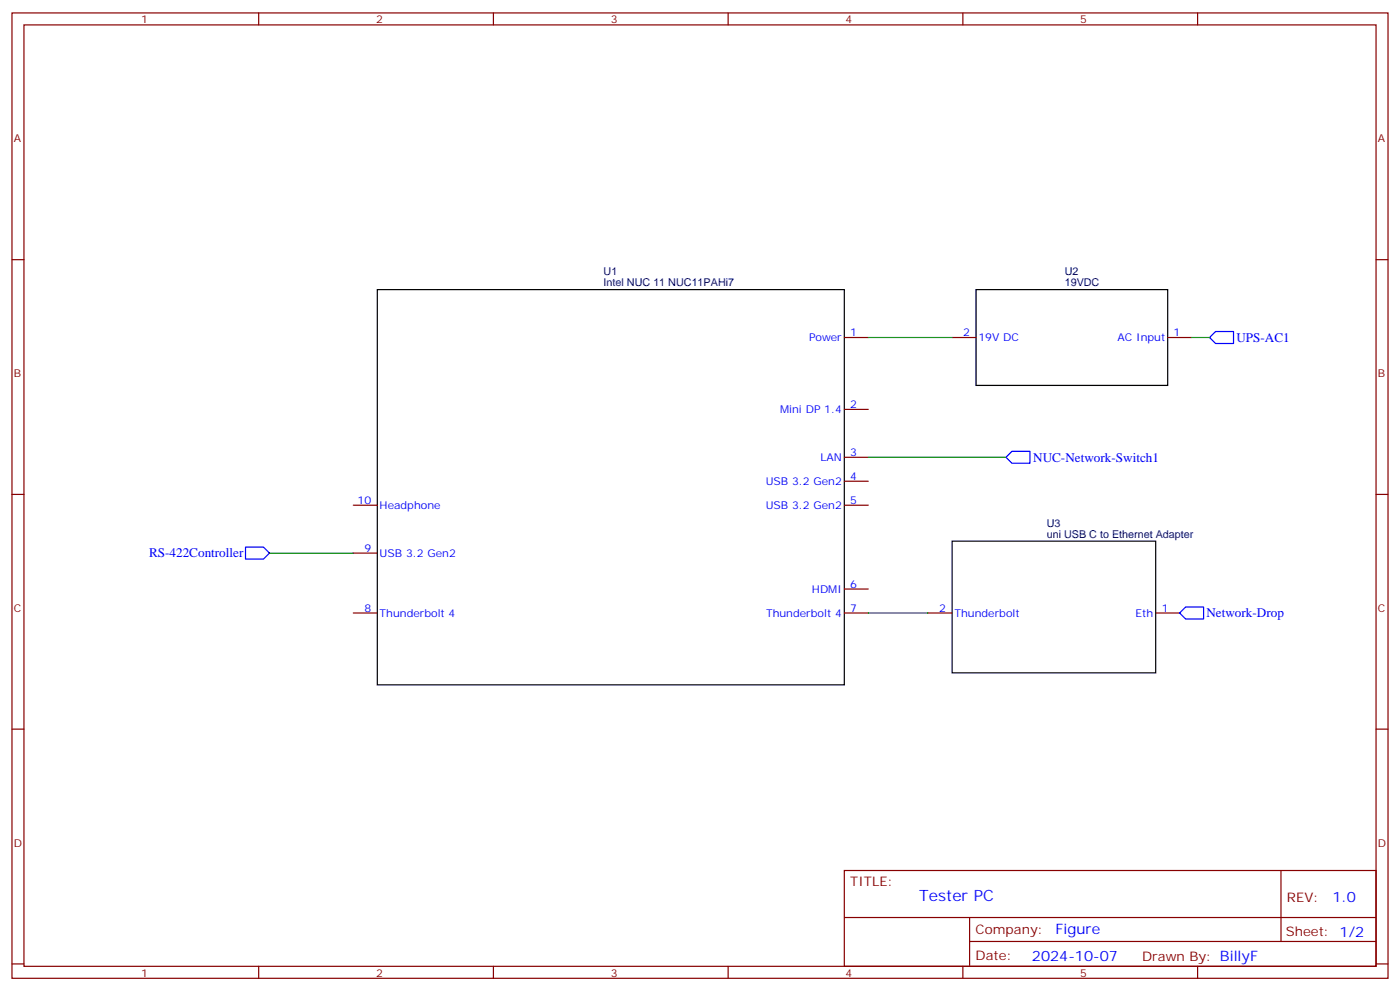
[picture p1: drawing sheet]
<svg xmlns="http://www.w3.org/2000/svg" width="412mm" height="292mm" viewBox="0 0 412 292" stroke-linecap="round" stroke-linejoin="round" font-family="sans-serif">
<g fill="none" stroke="#870000" stroke-width=".35">
<path d="M3.5 3.8h405.4v284.3h-405.4zM7.1 7.3h398.2v277.3h-398.2zM76.2 3.8v3.5M145.3 3.8v3.5M214.5 3.8v3.5M283.6 3.8v3.5M352.8 3.8v3.5M3.5 76.5h3.6M405.3 76.5h3.6M248.7 99.4h7.1M280.5 99.4h7M344 99.4h7"/>
<path d="M248.7 120.6h7.1M248.7 134.7h7.1M3.5 145.6h3.6M104.1 148.8h7M248.7 141.7h7.1M248.7 148.8h7.1M405.3 145.6h3.6M104.1 162.9h7M248.7 173.5h7.1M104.1 180.6h7M248.7 180.6h7.1M273.4 180.6h7.1"/>
<path d="M340.4 180.6h7.1M3.5 214.8h3.6M405.3 214.8h3.6M248.7 256.4h156.6v28.2h-156.6zM377.3 256.4v20.9M248.7 270.2h156.5M285.6 277.3h119.6M285.6 270.2v14.2M3.5 283.9h3.6M76.2 284.6v3.5M145.3 284.6v3.5M214.5 284.6v3.5"/>
<path d="M283.6 284.6v3.5M352.8 284.6v3.5M405.3 283.9h3.6"/>
</g>
<path d="M111.1 85.3h137.6v116.4h-137.6zM287.5 85.3h56.5v28.2h-56.5zM280.5 159.4h59.9v38.8h-59.9z" fill="none" stroke="#000" stroke-width=".35"/>
<path d="M358.1 97.6h5.3v3.6h-5.3l-1.8-1.8zM296.3 134.7l1.8-1.8h5.3v3.6h-5.3zM72.3 161.1h5.3l1.8 1.8-1.8 1.8h-5.3zM347.5 180.6l1.7-1.8h5.3v3.5h-5.3z" fill="none" stroke="#00f" stroke-width=".35"/>
<path d="M255.8 99.4h24.7M351 99.4h5.3M255.8 134.7h40.5M79.4 162.9h24.7M255.8 180.6h17.6" fill="none" stroke="#008700" stroke-width=".35"/>
<text font-size="4.6" fill="#00f" x="270.8" y="265.4">Tester PC</text>
<g font-size="4.2" fill="#00f">
<text x="392.5" y="265.7">1.0</text>
<text x="310.9" y="275.2">Figure</text>
<text x="304" y="283">2024-10-07</text>
</g>
<g font-size="3.9" fill="#00f">
<text x="364.2" y="100.8">UPS-AC1</text>
<text x="304.3" y="136">NUC-Network-Switch1</text>
<text x="43.9" y="164.1">RS-422Controller</text>
<text x="355.4" y="181.9">Network-Drop</text>
</g>
<g font-size="3.9" fill="#800">
<text x="250.5" y="261">TITLE:</text>
<text x="379.1" y="265.7">REV:</text>
<text x="287.4" y="275.2">Company:</text>
<text x="378.7" y="275.8">Sheet: 1/2</text>
<text x="287.4" y="282.9">Date:</text>
<text x="336.4" y="282.9">Drawn By: BillyF</text>
</g>
<g font-size="3.2" fill="#800">
<text x="41.6" y="6.8">1</text>
<text x="110.8" y="6.8">2</text>
<text x="179.9" y="6.8">3</text>
<text x="249.1" y="6.8">4</text>
<text x="318.2" y="6.8">5</text>
<text x="4.1" y="41.9">A</text>
<text x="405.9" y="41.9">A</text>
<text x="4.1" y="111.1">B</text>
<text x="405.9" y="111.1">B</text>
<text x="4.1" y="180.2">C</text>
<text x="405.9" y="180.2">C</text>
<text x="4.1" y="249.3">D</text>
<text x="405.9" y="249.3">D</text>
<text x="41.6" y="287.6">1</text>
<text x="110.8" y="287.6">2</text>
<text x="179.9" y="287.6">3</text>
<text x="249.1" y="287.6">4</text>
<text x="318.2" y="287.6">5</text>
</g>
<g font-size="3.2" fill="#000080">
<text x="177.8" y="81">U1</text>
<text x="313.6" y="81">U2</text>
<text x="177.8" y="84.2">Intel NUC 11 NUC11PAHi7</text>
<text x="313.6" y="84.2">19VDC</text>
<text x="308.3" y="155.1">U3</text>
<text x="308.3" y="158.3">uni USB C to Ethernet Adapter</text>
</g>
<g font-size="3.2" fill="#00f">
<text x="238.3" y="100.5">Power</text>
<text x="250.5" y="99.1">1</text>
<text x="283.7" y="99.1">2</text>
<text x="288.2" y="100.5">19V DC</text>
<text x="329.2" y="100.5">AC Input</text>
<text x="345.7" y="99.1">1</text>
<text x="229.8" y="121.6">Mini DP 1.4</text>
<text x="250.5" y="120.2">2</text>
<text x="241.7" y="135.7">LAN</text>
<text x="250.5" y="134.3">3</text>
<text x="225.6" y="142.8">USB 3.2 Gen2</text>
<text x="250.5" y="141.4">4</text>
<text x="105.3" y="148.4">10</text>
<text x="111.8" y="149.9">Headphone</text>
<text x="225.6" y="149.9">USB 3.2 Gen2</text>
<text x="250.5" y="148.4">5</text>
<text x="107.3" y="162.6">9</text>
<text x="111.8" y="164">USB 3.2 Gen2</text>
<text x="250.5" y="173.1">6</text>
<text x="239.2" y="174.6">HDMI</text>
<text x="107.3" y="180.2">8</text>
<text x="111.8" y="181.6">Thunderbolt 4</text>
<text x="225.7" y="181.6">Thunderbolt 4</text>
<text x="250.5" y="180.2">7</text>
<text x="276.7" y="180.2">2</text>
<text x="281.2" y="181.6">Thunderbolt</text>
<text x="334.5" y="181.6">Eth</text>
<text x="342.2" y="180.2">1</text>
</g>
</svg>
